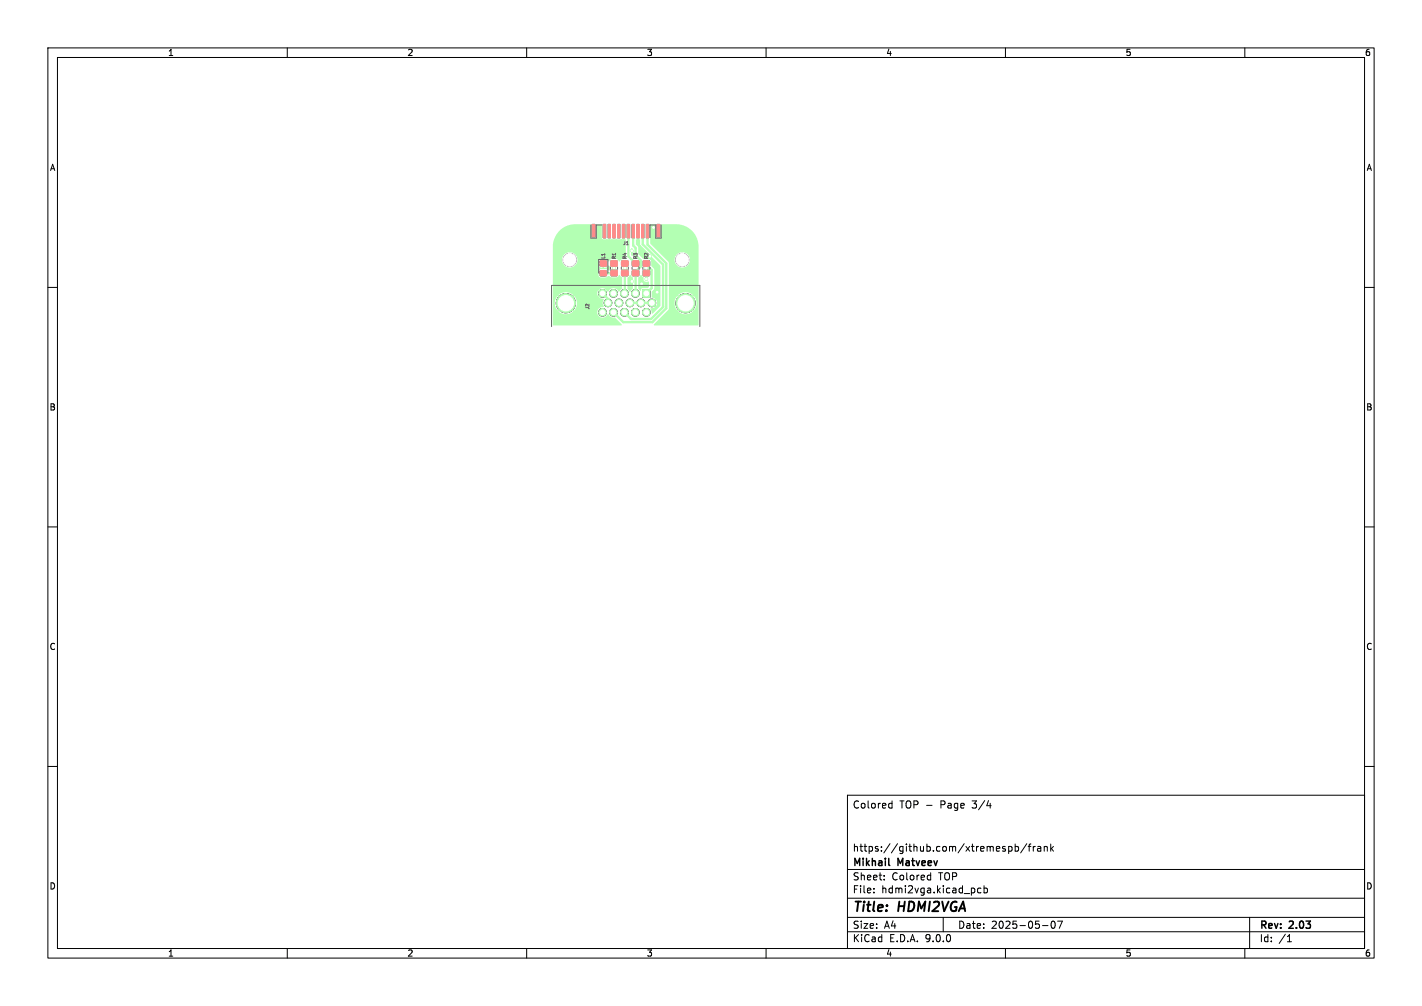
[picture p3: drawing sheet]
<svg xmlns="http://www.w3.org/2000/svg" width="297mm" height="210mm" viewBox="0 0 297 210" stroke-linecap="round" stroke-linejoin="round" font-family="sans-serif">
<g fill="none" stroke="#000" stroke-width=".21">
<path d="M10 10h277v190h-277zM12 12h273v186h-273zM60 10v2M110 10v2M160 10v2M210 10v2M260 10v2M10 60h2M285 60h2M10 110h2M285 110h2M10 160h2"/>
<path d="M177 166h108v32h-108zM185.9 167.7l.4 .1M186.3 167.2v1.5M186.3 168.6l-.4 .1M206.1 168.2h.9M210.7 176.8l.4-.1 .3 .3-.2 .6h-.5M212 176.8l.5-.1 .2 .3-.1 .6h-.6M212 176.2v1.5M214.5 176.1l-1.3 2M214.7 176.7h.6M215.3 176.2l-.3 .2v1.3M215.8 176.7v1"/>
<path d="M216.2 176.7l-.4 .3M216.7 176.8h.6l.1 .9M217.4 177.1h-.5l-.2 .2 .2 .4 .5-.1M218.1 176.8l.2-.1 .4 .1v.9M218.1 176.7v1M219.5 176.2v1.5M219.6 177.1l.4 .6M220 176.7l-.5 .6M285 160h2M60 198v2M110 198v2M160 198v2"/>
<path d="M177 194.5h108M177 191.5h108M177 187.5h108M177 181.5h108M182.5 186.3v.1M182.5 185.5v.1M184.7 183.6v.1M184.7 182.8v.1M194 182.7l.4 .1M194.4 182.2v1.5M194.4 183.6l-.4 .1M197 191.5v3"/>
<path d="M204.9 185.5l-.4-.1-.3 .3 .1 .6h.6M205.5 185.5l.5-.1 .2 .3-.1 .6h-.6M205.5 184.9v1.5M210 198v2M217.7 193.2h1.2M219.7 192.4l.2-.1a.8 .8 0 0 1 .5 .7 .8 .8 0 0 1-.5 .8 1 1 0 0 1-.2-1.4zM220.9 192.3h1l-.7 1.5M260 198v2M261 191.5v6.5M268.9 196.6h.8M269 195.5l.3-.4v1.5"/>
</g>
<path d="M185.6 180.5l.2 .2" fill="none" stroke="#000" stroke-width=".3"/>
<g fill="#000" stroke="#000" stroke-width=".21">
<path d="M123.7 46.9h.6v2.6h-.6zM125.4 54.5h1.2v1h-1.2zM125.4 56.5h1.2v1.1h-1.2zM126 46.9h.5v2.8h-.5zM127 46.9h.5v2.8h-.5zM128 46.9h.5v2.8h-.5zM127.6 54.5h1.3v1h-1.3zM127.6 56.5h1.3v1h-1.3zM129 46.9h.5v2.8h-.5zM130 46.9h.5v2.8h-.5zM129.9 54.5h1.2v1h-1.2zM129.9 56.5h1.2v1h-1.2z"/>
<path d="M131 46.9h.5v2.8h-.5zM132 46.9h.5v2.8h-.5zM132.1 54.5h1.3v1h-1.3zM132.1 56.5h1.3v1h-1.3zM133 46.9h.5v2.8h-.5zM134 46.9h.5v2.8h-.5zM134.4 56.5h1.2v1h-1.2zM134.4 54.5h1.2v1h-1.2zM135 46.9h.5v2.8h-.5zM137.2 46.9h.6v2.6h-.6zM134.2 60.5h1.6v1.6h-1.6z"/>
<circle cx="119" cy="54.2" r="1.35"/>
<circle cx="142.5" cy="54.2" r="1.35"/>
<circle cx="118.2" cy="63.3" r="2"/>
<circle cx="125.8" cy="65.2" r=".8"/>
<circle cx="125.8" cy="61.2" r=".8"/>
<circle cx="127" cy="63.2" r=".8"/>
<circle cx="128.1" cy="65.2" r=".8"/>
<circle cx="128.1" cy="61.2" r=".8"/>
<circle cx="129.3" cy="63.2" r=".8"/>
<circle cx="130.4" cy="65.2" r=".8"/>
<circle cx="130.4" cy="61.2" r=".8"/>
<circle cx="131.6" cy="63.2" r=".8"/>
<circle cx="132.7" cy="65.2" r=".8"/>
<circle cx="132.7" cy="61.2" r=".8"/>
<circle cx="133.9" cy="63.2" r=".8"/>
<circle cx="135" cy="65.2" r=".8"/>
<circle cx="136.1" cy="63.2" r=".8"/>
<circle cx="143.2" cy="63.3" r="2"/>
</g>
<g fill="#b3ffb3" stroke="#b3ffb3" stroke-width=".21">
<path d="M129.9 54.5h1.2v1h-1.2z"/>
<path d="M129.9 56.5h1.2v1h-1.2z"/>
<path d="M132.1 54.5h1.3v1h-1.3z"/>
<path d="M132.1 56.5h1.3v1h-1.3z"/>
<path d="M134.4 56.5h1.2v1h-1.2z"/>
<path d="M134.4 54.5h1.2v1h-1.2z"/>
<path d="M127.6 54.5h1.3v1h-1.3z"/>
<path d="M127.6 56.5h1.3v1h-1.3z"/>
<path d="M125.4 54.5h1.2v1h-1.2z"/>
<path d="M125.4 56.5h1.2v1.1h-1.2z"/>
<path d="M134.2 60.5h1.6v1.6h-1.6z"/>
<path d="M135 46.9h.5v2.8h-.5z"/>
<path d="M134 46.9h.5v2.8h-.5z"/>
<path d="M133 46.9h.5v2.8h-.5z"/>
<path d="M132 46.9h.5v2.8h-.5z"/>
<path d="M131 46.9h.5v2.8h-.5z"/>
<path d="M130 46.9h.5v2.8h-.5z"/>
<path d="M129 46.9h.5v2.8h-.5z"/>
<path d="M128 46.9h.5v2.8h-.5z"/>
<path d="M127 46.9h.5v2.8h-.5z"/>
<path d="M126 46.9h.5v2.8h-.5z"/>
<path d="M137.2 46.9h.6v2.6h-.6z"/>
<path d="M123.7 46.9h.6v2.6h-.6z"/>
<circle cx="118.2" cy="63.3" r="2"/>
<circle cx="143.2" cy="63.3" r="2"/>
<circle cx="132.7" cy="61.2" r=".8"/>
<circle cx="130.4" cy="61.2" r=".8"/>
<circle cx="128.1" cy="61.2" r=".8"/>
<circle cx="125.8" cy="61.2" r=".8"/>
<circle cx="136.1" cy="63.2" r=".8"/>
<circle cx="133.9" cy="63.2" r=".8"/>
<circle cx="131.6" cy="63.2" r=".8"/>
<circle cx="129.3" cy="63.2" r=".8"/>
<circle cx="127" cy="63.2" r=".8"/>
<circle cx="135" cy="65.2" r=".8"/>
<circle cx="132.7" cy="65.2" r=".8"/>
<circle cx="130.4" cy="65.2" r=".8"/>
<circle cx="128.1" cy="65.2" r=".8"/>
<circle cx="125.8" cy="65.2" r=".8"/>
<circle cx="135" cy="55.9" r=".3"/>
<circle cx="135.8" cy="53.5" r=".3"/>
<circle cx="132" cy="52.4" r=".3"/>
<circle cx="132" cy="58.7" r=".3"/>
<circle cx="136.5" cy="47.5" r=".3"/>
<circle cx="134" cy="59.3" r=".3"/>
<circle cx="137.2" cy="61" r=".3"/>
<circle cx="135" cy="58.3" r=".3"/>
<circle cx="130.5" cy="55.9" r=".3"/>
<circle cx="128.2" cy="55.9" r=".3"/>
</g>
<g fill="none" stroke="#b3ffb3" stroke-width=".5">
<path d="M128.2 57l-2.2 .1M128.2 55v1M130.5 55v1M130.5 57l-.1 4.3M131.2 47.9v5.6l1.6 1.5M132.2 47.9v3.4l.6 .5v1.5l1.1 1.1v1.2l-1.1 1.1-.1 4.6M133.2 48.3v2.7l2.6 2.5M134.3 47.9v3.1l4.2 4.3v8.8l-2.5 2.5h-4.2l-1.4-1.4M135 55v1h.7l.4 .4v3.7l-1.1 1.2M135 57v1.3M135.2 47.9v3.2l4 3.9v9.3l-3 3h-6l-2.1-2.1M125.8 61.3l1.2 1.1v.8"/>
<path d="M131.6 63.2h4.5"/>
</g>
<g fill="#b3ffb3">
<path d="M116.8 48.2a4.7 4.7 0 0 1 3.4-1.4h3.1l.1 2.7 .2 .2h.7l.3-.2v-2.6l.1-.1 1 .1v2.8l.2 .2 1.2 .1v-1.6l.2-.1 .1 .1v1.6h2.7v-1.6l.1-.1h.2v1.7l.3 .1v3.5l.2 .4-1.1 .2-.4 .4-.6-.5h-1.1l-.6 .5-.4-.4-.5-.1v1.8a.83 .83 0 0 0 .9-.5l.5 .5v.2l-.4 .4-.6-.3h-1.3l-.3 .4v.9l.2 .3 .3 .1h1.1l.4-.3 .7 .3h1l.4-.2 .2-.3 .2 .1 .4 .5v2.2l-.7 .7a1.2 1.2 0 0 0-1.1-.8 1.2 1.2 0 0 0-1.1 .8l-.3-.3-.4 .4-.2-.2 .4-.4a1.09 1.09 0 0 0-1.3 0l.4 .4-.2 .2-.4-.4-.1 .1a1.09 1.09 0 0 0 .1 1.2l.4-.4 .2 .2-.4 .4 .8 .3 .1 .2a1.3 1.3 0 0 0 0 1.4 1.16 1.16 0 0 0-1.3 .9 1.16 1.16 0 0 0 .8 1.4 1.3 1.3 0 0 0 1.4-.7h.1a1.26 1.26 0 0 0 1.4 .7l1.3 1.4v.2h-14.3v-4.8h.4l.1 .9 .5 .8 .5-.5 .2 .2-.5 .5a2.3 2.3 0 0 0 3 0l-.5-.5 .2-.2 .5 .5a2.3 2.3 0 0 0 0-3l-.5 .5-.2-.2 .5-.5a2.3 2.3 0 0 0-3 0l.5 .5-.2 .2-.5-.5-.4 .5-.2 .8h-.4v-9h1.9a1.6 1.6 0 0 0 .9 1.6 1.6 1.6 0 0 0 1.8-.3h4.9l.3 .4 .5 .1v-.7h-.8v.2h-4.9l.5-.8h4.4v.3h.8v-.8l-.5 .1-.3 .4h-4.4a1.61 1.61 0 0 0-1.3-1.9 1.61 1.61 0 0 0-1.9 1.4h-1.9v-3a4.7 4.7 0 0 1 1.3-2.9z"/>
<path d="M135.8 46.9h1.1v2.6l.3 .2 .7 .1 .2-.3 .1-2.7h3a4.7 4.7 0 0 1 4.7 4.7v16.4h-9.3v-.2l3-3 .1-1.6h1.2l.1 .9 .5 .8 .5-.5 .2 .2-.5 .5a2.3 2.3 0 0 0 3 0l-.5-.5 .2-.2 .5 .5a2.3 2.3 0 0 0 0-3l-.5 .5-.2-.2 .5-.5a2.3 2.3 0 0 0-3 0l.5 .5-.2 .2-.5-.5-.4 .5-.2 .8h-1.2v-8.2l-.6-.8h1.8a1.61 1.61 0 0 0 2.2 1.6 1.61 1.61 0 0 0 .4-2.7 1.61 1.61 0 0 0-2.6 .9v.2h-1.8l-3.3-3.2z"/>
<path d="M133.1 48.3h.2l.1 .1v1.6l.3 .1 .1 1.2 4.1 4.2v8.3l-1.7 1.7-.3-1.1 .9-.3-.4-.4 .2-.2 .4 .4a1.09 1.09 0 0 0 0-1.3l-.4 .4-.2-.2 .4-.4-.7-.4v-1.1l.6-.7-.1-4-.6-.7v-1l-.2-.2-.3-.2h-1.1l-1.1-1.1v-1.3l-.5-.7v-1h.3z"/>
<path d="M131.5 57.4l.2 .1 .5 .5v2.2l-.6 .7-.5-.6v-2.3z"/>
<path d="M133.8 57.4a1.27 1.27 0 0 1 .7 1.2 .82 .82 0 0 0 1 .2v1.2l-.2 .1-1.2 .1-.2 .4-.2 .1-.4-.5v-2.2z"/>
<path d="M131.8 51.8h.2l.2 .2v1.3l-.1 .2-.3-.3z"/>
</g>
<g fill="#fff" stroke="#fff" stroke-width=".21">
<circle cx="135" cy="56" r=".17"/>
<circle cx="135.8" cy="53.5" r=".17"/>
<circle cx="132" cy="52.4" r=".17"/>
<circle cx="132" cy="58.7" r=".17"/>
<circle cx="136.5" cy="47.5" r=".17"/>
<circle cx="134" cy="59.3" r=".17"/>
<circle cx="137.2" cy="61" r=".17"/>
<circle cx="135" cy="58.3" r=".17"/>
<circle cx="130.5" cy="56" r=".17"/>
<circle cx="128.2" cy="56" r=".17"/>
<circle cx="118.2" cy="63.3" r="1.6"/>
<circle cx="143.2" cy="63.3" r="1.6"/>
<circle cx="135" cy="61.2" r=".5"/>
<circle cx="132.7" cy="61.2" r=".5"/>
<circle cx="130.4" cy="61.2" r=".5"/>
<circle cx="128.1" cy="61.2" r=".5"/>
<circle cx="125.8" cy="61.2" r=".5"/>
<circle cx="136.1" cy="63.2" r=".5"/>
<circle cx="133.9" cy="63.2" r=".5"/>
<circle cx="131.6" cy="63.2" r=".5"/>
<circle cx="129.3" cy="63.2" r=".5"/>
<circle cx="127" cy="63.2" r=".5"/>
<circle cx="135" cy="65.2" r=".5"/>
<circle cx="132.7" cy="65.2" r=".5"/>
<circle cx="130.4" cy="65.2" r=".5"/>
<circle cx="128.1" cy="65.2" r=".5"/>
<circle cx="125.8" cy="65.2" r=".5"/>
<circle cx="142.5" cy="54.2" r="1.35"/>
<circle cx="119" cy="54.2" r="1.35"/>
</g>
<g fill="#ff8a8a" stroke="#ff8a8a" stroke-width=".21">
<path d="M129.9 54.5h1.2v1h-1.2z"/>
<path d="M129.9 56.5h1.2v1h-1.2z"/>
<path d="M132.1 54.5h1.3v1h-1.3z"/>
<path d="M132.1 56.5h1.3v1h-1.3z"/>
<path d="M134.4 56.5h1.2v1h-1.2z"/>
<path d="M134.4 54.5h1.2v1h-1.2z"/>
<path d="M127.6 54.5h1.3v1h-1.3z"/>
<path d="M127.6 56.5h1.3v1h-1.3z"/>
<path d="M125.4 54.5h1.2v1h-1.2z"/>
<path d="M125.4 56.5h1.2v1.1h-1.2z"/>
<path d="M135 46.9h.5v2.8h-.5z"/>
<path d="M134 46.9h.5v2.8h-.5z"/>
<path d="M133 46.9h.5v2.8h-.5z"/>
<path d="M132 46.9h.5v2.8h-.5z"/>
<path d="M131 46.9h.5v2.8h-.5z"/>
<path d="M130 46.9h.5v2.8h-.5z"/>
<path d="M129 46.9h.5v2.8h-.5z"/>
<path d="M128 46.9h.5v2.8h-.5z"/>
<path d="M127 46.9h.5v2.8h-.5z"/>
<path d="M126 46.9h.5v2.8h-.5z"/>
<path d="M137.2 46.9h.6v2.6h-.6z"/>
<path d="M123.7 46.9h.6v2.6h-.6z"/>
</g>
<path d="M123.4 47v2.7h1.1v-2.7h1.2M125 57v-2.8h2v2.8M127.5 55.8v.4M129 55.8v.4M129.8 55.8v.4M131.2 55.8v.4M132 55.8v.4M133.5 55.8v.4M134.3 55.8v.4M135.7 55.8v.4M138.1 47v2.7h-1.1v-2.7h-1.2v2.6M115.2 68.2v-8.6h31v8.6" fill="none" stroke="#626262" stroke-width=".21"/>
<g font-size="2.8">
<text x="178" y="190.9">Title:</text>
<text x="187.7" y="190.9">HDMI2VGA</text>
</g>
<g font-size="2.1">
<text x="178" y="169">Colored</text>
<text x="187.9" y="169">TOP -</text>
<text x="196.5" y="169">Page</text>
<text x="203.3" y="169">3/4</text>
<text x="178" y="178">https://github.com/xtremespb/frank</text>
<text x="178" y="184">Sheet:</text>
<text x="178" y="181.2">Mikhail</text>
<text x="186.2" y="184">Colored</text>
<text x="187.6" y="181.2">Matveev</text>
<text x="196.1" y="184">TOP</text>
<text x="178" y="186.7">File:</text>
<text x="184.1" y="186.7">hdmi2vga.kicad_pcb</text>
<text x="178" y="196.9">KiCad</text>
<text x="178" y="194.1">Size:</text>
<text x="184.7" y="194.1">A4</text>
<text x="185.7" y="196.9">E.D.A.</text>
<text x="193.3" y="196.9">9.0.0</text>
<text x="200" y="194.1">Date:</text>
<text x="207" y="194.1">2025-05-07</text>
<text x="263" y="194.3">Rev:</text>
<text x="263" y="196.9">Id:</text>
<text x="267.1" y="196.9">/1</text>
<text x="269.4" y="194.3">2.03</text>
</g>
<g font-size="1.8">
<text x="35" y="11.9">1</text>
<text x="85" y="11.9">2</text>
<text x="135" y="11.9">3</text>
<text x="185" y="11.9">4</text>
<text x="235" y="11.9">5</text>
<text x="285" y="11.9">6</text>
<text x="10.3" y="35.9">A</text>
<text x="285.4" y="35.9">A</text>
<text x="10.3" y="85.9">B</text>
<text x="285.3" y="85.9">B</text>
<text x="10.3" y="135.9">C</text>
<text x="285.3" y="135.9">C</text>
<text x="10.3" y="185.9">D</text>
<text x="285.3" y="185.9">D</text>
<text x="35" y="199.9">1</text>
<text x="85" y="199.9">2</text>
<text x="135" y="199.9">3</text>
<text x="185" y="199.9">4</text>
<text x="235" y="199.9">5</text>
<text x="285" y="199.9">6</text>
</g>
<g font-size="1" fill="#626262">
<text x="130" y="51.3">J1</text>
<text x="126.6" y="54.1" transform="rotate(-90 126.6 54.1)">L1</text>
<text x="128.8" y="54.2" transform="rotate(-90 128.8 54.2)">R1</text>
<text x="131.1" y="54.2" transform="rotate(-90 131.1 54.2)">R4</text>
<text x="133.3" y="54.2" transform="rotate(-90 133.3 54.2)">R3</text>
<text x="135.6" y="54.2" transform="rotate(-90 135.6 54.2)">R2</text>
<text x="123.3" y="64.7" transform="rotate(-90 123.3 64.7)">J2</text>
</g>
</svg>
